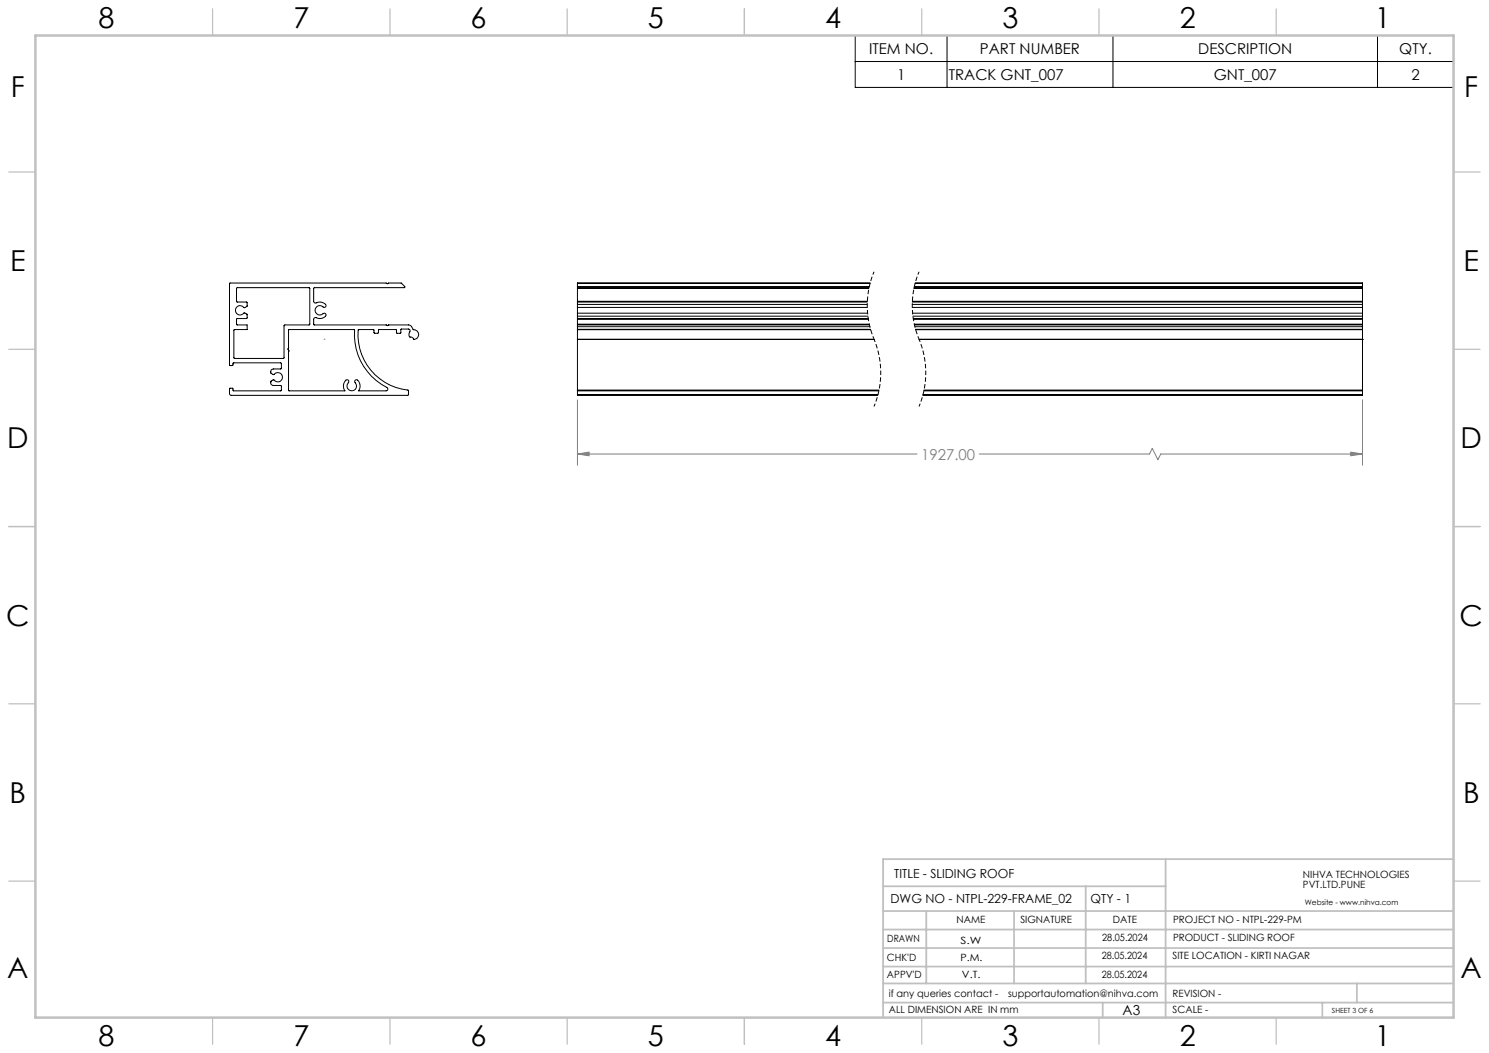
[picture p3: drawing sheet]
<svg xmlns="http://www.w3.org/2000/svg" width="420mm" height="297mm" viewBox="0 0 420 297" stroke-linecap="round" stroke-linejoin="round" font-family="sans-serif">
<path d="M246.5 76.7a24.7 24.7 0 0 0 0 19M259.2 76.7a24.7 24.7 0 0 0 0 19M246.5 95.7a24.7 24.7 0 0 1 0 19M259.2 95.7a24.7 24.7 0 0 1 0 19" fill="none" stroke="#000" stroke-width=".28" stroke-dasharray="1.3 .6" stroke-dashoffset=".4" stroke-linecap="butt"/>
<path d="M91.4 95.7h.1M162.9 95.7h83.6M259.2 95.7h125.1M162.9 112.8v18.4M384.3 112.8v18.4M162.9 128.1l3.3-.6v1zM162.9 128.1h95.8M276.2 128.1h48l.8-1.6 1.6 3.1 .8-1.5h56.9M381 127.5l3.3 .6-3.3 .4z" fill="none" stroke="#808080" stroke-width=".28"/>
<path d="M241.2 10h168.8v14.7h-168.8zM241.2 17.4h168.8M267.1 10v14.7M313.9 10v14.7M388.5 10v14.7" fill="none" stroke="#000" stroke-width=".28"/>
<g fill="none" stroke="#c0c0c0" stroke-width=".35">
<path d="M60 2.5v7.5M110 2.5v7.5M160 2.5v7.5M210 2.5v7.5M260 2.5v7.5M310 2.5v7.5M360 2.5v7.5M2.5 48.5h7.5M410 48.5h7.5M2.5 98.5h7.5M410 98.5h7.5M2.5 148.5h7.5"/>
<path d="M410 148.5h7.5M2.5 198.5h7.5M410 198.5h7.5M2.5 248.5h7.5M410 248.5h7.5M60 287v7.5M110 287v7.5M160 287v7.5M210 287v7.5M260 287v7.5M310 287v7.5M360 287v7.5"/>
</g>
<g fill="none" stroke="#c0c0c0" stroke-width=".5">
<path d="M249.1 257h160.9M249.1 250h79.7M261.3 257v20.4M286 257v20.4M306.2 250v27.4M328.8 242.3v44.7M410 242.3h-160.9v44.7M249.1 272.6h160.9M249.1 267.4h160.9M249.1 262.2h160.9M249.1 277.4h160.9M382.7 277.4v5.4"/>
<path d="M249.1 282.8h160.9M311 282.8v4.2M373 282.8v4.2"/>
</g>
<path d="M10 10h400v277h-400z" fill="none" stroke="#c0c0c0" stroke-width=".7"/>
<path d="M162.9 128.1l3.3-.6v1zM381 127.5l3.3 .6-3.3 .4z" fill="#808080"/>
<g fill="none" stroke="#000" stroke-width=".28">
<path d="M64.8 79.9l44.1-.1 .5 .2 .2-.2h3.5l1.1 1.1-.1 .2h-25.5l-.1 4 .2 .3 .4 .1a2.13 2.13 0 0 1 2.9 .7l-.2 .4-.3 .1a1.48 1.48 0 0 0-1.6-.5 1.48 1.48 0 0 0-1 1.3 1.48 1.48 0 0 0 1 1.3 1.48 1.48 0 0 0 1.6-.5l.3 .2 .2 .3a2.26 2.26 0 0 1-3.1 .8l-.4 .4 .1 1.6h20.4l.3 .3 .3-.3h5.8l.6 .4 .5 .9a1.37 1.37 0 0 1 1.6 1.3 1.37 1.37 0 0 1-1.5 1.4l-.3-.4-.6-.1a1.12 1.12 0 0 1 0-1.8l-.4-.5h-2.1l-.2 1.2h-1l-.3-1h-4.8l-.3 1h-.9l-.2-.2-.1-.8h-4.3a15.8 15.8 0 0 0 14.1 17.2l-.1 1.3h-49.9l-.5-.4 .1-1.6 .9 .1 .1 .6h13.5l-.1-1.5h-2.2a.83 .83 0 0 1-.6-1.1l.8-.5a1.38 1.38 0 0 0 2 .3 1.38 1.38 0 0 0 0-2.1 1.38 1.38 0 0 0-2.1 .4l-.7-.6a.82 .82 0 0 1 .7-1l2.2-.1v-1.6l-13.4-.1-.3 .8-.8-.1zM162.9 79.9h82.5M162.9 79.9v.9M245.4 79.8l-82.5 .1M258.1 79.8l126.2 .1M258.1 79.9h126.2M384.3 79.9v.9M66.8 81.2l20.4-.1 .2 .2v10.2l-.2 .1-7 .2-.2 9.3-14-.1v-7.9l3.7-.1v-1.4h-2.8l-.2-.1 .2-1.7h2.8v-1.1l-.7-.4a1.39 1.39 0 0 1-2.1 .3 1.39 1.39 0 0 1 0-2.1 1.39 1.39 0 0 1 2.1 .3l.7-.4-.1-1.2-2.9-.1zM81.4 93h18.5a17.6 17.6 0 0 0 9.5 16.5l-.1 .5-.4 .2h-7.8a2.13 2.13 0 0 0-.6-3.1l-.3 .1-.2 .4a1.5 1.5 0 0 1 .5 1.6 1.5 1.5 0 0 1-1.3 1 1.5 1.5 0 0 1-1.3-1 1.5 1.5 0 0 1 .5-1.6l-.3-.5a1.68 1.68 0 0 0-1.2 2.4l.4 .7h-15.9l.1-11.3-.3-.4 .2-.3zM162.9 93v2.7M162.9 95.7h.1M162.9 92.9v.1"/>
<path d="M162.9 91.6v.5M162.9 95.7v14.3M162.9 80.8v.3M162.9 85.9v.8M162.9 88.3v.9M162.9 85.2v.7M162.9 89.2v.6M162.9 86.7v1.6M162.9 89.8v.3M162.9 85v.2M162.9 81.1v.2M162.9 91.4v.2"/>
<path d="M162.9 85.2h81.7M162.9 81.1h82.2M162.9 91.6h82.3M162.9 89.8h82M162.9 95.7h83.7M162.9 86.7h81.7M162.9 88.3h81.8M162.9 93h82.7M162.9 92.9h82.6M162.9 92.1h82.5M162.9 80.8h82.3M162.9 85.9h81.7"/>
<path d="M162.9 89.2h81.9M162.9 90.1h82M162.9 85h81.8M162.9 81.3h82.2M162.9 91.4h82.3M162.9 81.3v3.7M162.9 90.1v1.3M162.9 92.1v.8M257.3 85.2h127M257.3 86.7h127M257.3 85.9h127M257.4 85h126.9"/>
<path d="M257.4 88.3h126.9M257.5 89.2h126.8M257.6 89.8h126.7M257.6 90.1h126.7M257.8 81.3h126.5M257.8 81.1h126.5M257.9 91.4h126.4M257.9 91.6h126.4M257.9 80.8h126.4M258.1 92.1h126.2M258.2 92.9h126.1M258.3 93h126"/>
<path d="M259.3 95.7h125M384.3 93v2.7M384.3 95.7h.1M384.3 92.9v.1M384.3 91.6v.5M384.3 95.7v14.3M384.3 80.8v.3M384.3 85.9v.8M384.3 88.3v.9M384.3 85.2v.7M384.3 89.2v.6M384.3 86.7v1.6"/>
<path d="M384.3 89.8v.3M384.3 85v.2M384.3 81.1v.2M384.3 91.4v.2M384.3 81.3v3.7M384.3 90.1v1.3M384.3 92.1v.8M162.9 110v.2M162.9 111.3v.2h84.7M162.9 110.2h85M162.9 110h85M162.9 111.3h84.8"/>
<path d="M162.9 110.2v1.1M260.4 111.3h123.9M260.6 110.2h123.7M260.6 110h123.7M384.3 110v.2M384.3 111.3v.2h-124M384.3 110.2v1.1"/>
</g>
<g font-size="8.1">
<text x="27.8" y="8">8</text>
<text x="82.8" y="8">7</text>
<text x="132.8" y="8">6</text>
<text x="182.8" y="8">5</text>
<text x="232.8" y="8">4</text>
<text x="282.8" y="8">3</text>
<text x="332.8" y="8">2</text>
<text x="387.8" y="8">1</text>
<text x="3" y="27.2">F</text>
<text x="413" y="27.2">F</text>
<text x="2.8" y="76.5">E</text>
<text x="412.8" y="76.5">E</text>
<text x="2" y="126.5">D</text>
<text x="412" y="126.5">D</text>
<text x="1.7" y="176.5">C</text>
<text x="411.7" y="176.5">C</text>
<text x="2.7" y="226.5">B</text>
<text x="412.7" y="226.5">B</text>
<text x="2" y="275.7">A</text>
<text x="412" y="275.7">A</text>
<text x="27.8" y="295">8</text>
<text x="82.8" y="295">7</text>
<text x="132.8" y="295">6</text>
<text x="182.8" y="295">5</text>
<text x="232.8" y="295">4</text>
<text x="282.8" y="295">3</text>
<text x="332.8" y="295">2</text>
<text x="387.8" y="295">1</text>
</g>
<g font-size="4.2">
<text x="245.1" y="15.2">ITEM NO.</text>
<text x="276.4" y="15.2">PART NUMBER</text>
<text x="338" y="15.2">DESCRIPTION</text>
<text x="394.7" y="15.2">QTY.</text>
<text x="253" y="22.5">1</text>
<text x="267.6" y="22.5">TRACK GNT_007</text>
<text x="342.4" y="22.5">GNT_007</text>
<text x="398.1" y="22.5">2</text>
</g>
<text font-size="4.2" fill="#808080" x="259.8" y="129.6">1927.00</text>
<text font-size="3.9" x="316.7" y="286.4">A3</text>
<g font-size="3.5">
<text x="252.2" y="247.7">TITLE - SLIDING ROOF</text>
<text x="251.2" y="254.8">DWG NO - NTPL-229-FRAME_02</text>
<text x="307.6" y="254.8">QTY - 1</text>
</g>
<g font-size="2.8">
<text x="367.5" y="247.7">NIHVA TECHNOLOGIES</text>
<text x="367.5" y="250.5">PVT.LTD.PUNE</text>
<text x="269.8" y="260.4">NAME</text>
<text x="287.8" y="260.4">SIGNATURE</text>
<text x="313.9" y="260.5">DATE</text>
<text x="330.9" y="260.5">PROJECT NO - NTPL-229-PM</text>
<text x="250.3" y="265.7">DRAWN</text>
<text x="270.9" y="266.1">S.W</text>
<text x="310.9" y="265.5">28.05.2024</text>
<text x="330.9" y="265.5">PRODUCT - SLIDING ROOF</text>
<text x="250.2" y="271.1">CHK'D</text>
<text x="250.2" y="275.8">APPV'D</text>
<text x="270.9" y="271.1">P.M.</text>
<text x="271.3" y="275.8">V.T.</text>
<text x="310.8" y="270.6">28.05.2024</text>
<text x="310.8" y="275.8">28.05.2024</text>
<text x="330.7" y="270.6">SITE LOCATION - KIRTI NAGAR</text>
<text x="250.7" y="281.1">if any queries contact -</text>
<text x="284.3" y="281.1">supportautomation@nihva.com</text>
<text x="330.7" y="281.1">REVISION -</text>
<text x="250.7" y="285.6">ALL DIMENSION ARE IN mm</text>
<text x="330.7" y="285.6">SCALE -</text>
</g>
<text font-size="2.1" x="368.1" y="255.1">Website - www.nihva.com</text>
<text font-size="2" x="375.7" y="285.6">SHEET 3 OF 6</text>
</svg>
